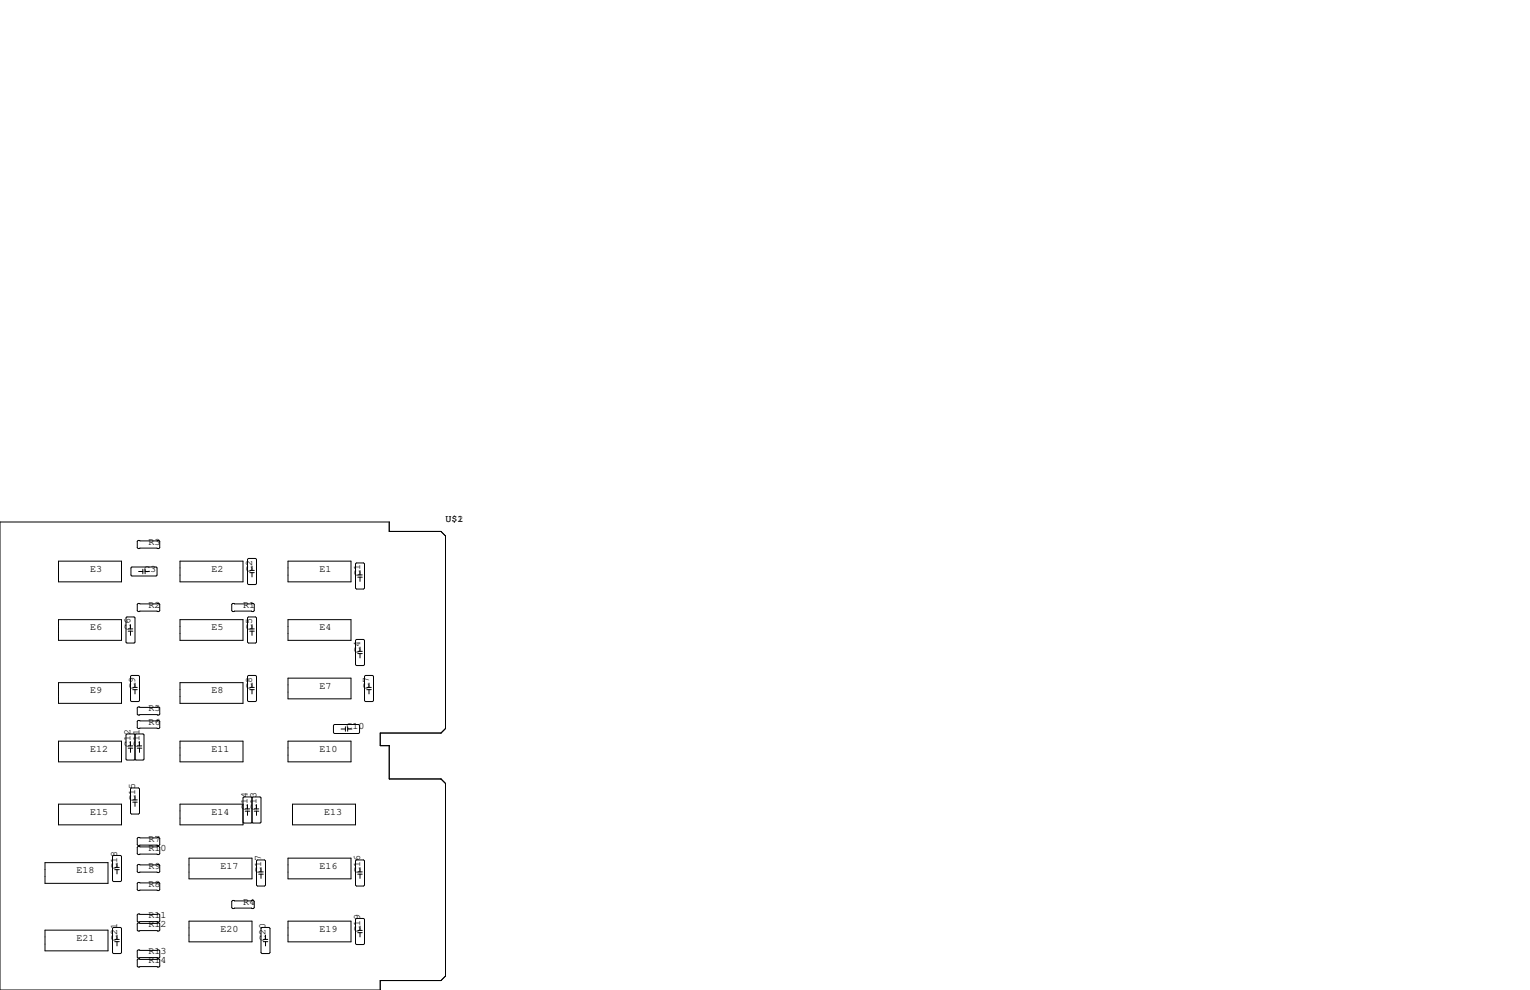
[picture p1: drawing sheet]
<svg xmlns="http://www.w3.org/2000/svg" width="432mm" height="279mm" viewBox="0 0 432 279" stroke-linecap="round" stroke-linejoin="round" font-family="sans-serif">
<g fill="none" stroke="#000" stroke-width=".28">
<path d="M0 147.3h109.9v2.7h14.6l1.2 1.3v54.3l-1.2 1.3h-17.2v3.5h2.6v9.4h14.6l1.2 1.3v54.4l-1.2 1.2h-17.2v2.7h-107.3zM16.5 158.4h17.8v5.8h-17.8zM38.7 152.8l.3-.3h5.8l.3 .3v1.8l-.3 .2h-5.8l-.3-.2zM50.8 158.4h17.8v5.8h-17.8zM69.9 157.9l.2-.3h2l.3 .3v6.8l-.3 .3h-2l-.2-.3zM71.1 159.8v1.2M81.3 158.4h17.8v5.8h-17.8zM100.6 158.9h2l.3 .2v6.9l-.3 .2h-2l-.3-.2v-6.9zM16.5 174.9h17.8v5.8h-17.8zM35.6 174.4l.2-.3h2l.3 .3v6.8l-.3 .3h-2l-.2-.3zM36.2 177.5h1.3M36.2 178.1h1.3"/>
<path d="M36.8 176.3v1.2M36.8 178.1v1.2M37 160.3l.2-.3h6.9l.2 .3v2l-.2 .3h-6.9l-.2-.3zM38.7 170.6l.3-.3h5.8l.3 .3v1.7l-.3 .3h-5.8l-.3-.3zM39.1 161.3h1.2M40.3 160.7v1.2M40.9 160.7v1.2M40.9 161.3h1.3M50.8 174.9h17.8v5.8h-17.8zM65.4 170.6l.3-.3h5.8l.3 .3v1.7l-.3 .3h-5.8l-.3-.3zM70.1 174.1h2l.3 .3v6.8l-.3 .3h-2l-.2-.3v-6.8zM70.5 161h1.3"/>
<path d="M70.5 161.6h1.3M70.5 177.5h1.3M70.5 178.1h1.3M71.1 161.6v1.2M71.1 176.3v1.2M71.1 178.1v1.2M81.3 174.9h17.8v5.8h-17.8zM101 162.3h1.2M101 162.9h1.2M101.6 161v1.3M101.6 162.9v1.2M16.5 192.7h17.8v5.8h-17.8z"/>
<path d="M36.8 190.9l.3-.3h2l.3 .3v6.8l-.3 .3h-2l-.3-.3zM37.5 194h1.2M37.5 194.6h1.2M38.1 192.8v1.2M38.1 194.6v1.2M39 199.5h5.8l.3 .3v1.7l-.3 .3h-5.8l-.3-.3v-1.7zM50.8 192.7h17.8v5.8h-17.8zM70.1 190.6h2l.3 .3v6.8l-.3 .3h-2l-.2-.3v-6.8zM70.5 194h1.3M70.5 194.6h1.3M71.1 192.8v1.2M71.1 194.6v1.2"/>
<path d="M81.3 191.4h17.8v5.8h-17.8zM100.6 180.5h2l.3 .2v6.9l-.3 .2h-2l-.3-.2v-6.9zM101 184.5h1.2M101 183.8h1.2M101.6 182.6v1.2M101.6 184.5v1.2M102.9 190.9l.2-.3h2.1l.2 .3v6.8l-.2 .3h-2.1l-.2-.3zM103.5 194h1.3M103.5 194.6h1.3M104.1 192.8v1.2M104.1 194.6v1.2M16.5 209.2h17.8v5.8h-17.8z"/>
<path d="M36.2 210.5h1.3M36.2 211.2h1.3M36.8 209.3v1.2M36.8 211.2v1.1M38.1 207.4l-.3-.3h-2l-.2 .3v6.8l.2 .3h2l.3-.3M38.1 207.4v6.8M38.1 207.4l.3-.3h2l.2 .3v6.8l-.2 .3h-2l-.3-.3M38.7 203.6l.3-.3h5.8l.3 .3v1.8l-.3 .2h-5.8l-.3-.2zM38.7 210.5h1.3M38.7 211.2h1.3M39.4 209.3v1.2M39.4 211.2v1.1"/>
<path d="M50.8 209.2h17.8v5.8h-17.8zM81.3 209.2h17.8v5.8h-17.8zM94.4 204.5h6.8l.3 .2v2.1l-.3 .2h-6.8l-.3-.2v-2.1zM96.3 205.7h1.2M97.5 205.1v1.3M98.1 205.7h1.2M98.1 205.1v1.3M16.5 226.9h17.8v5.9h-17.8zM37.1 222.4h2l.3 .2v6.9l-.3 .2h-2l-.3-.2v-6.9zM37.5 225.8h1.2M37.5 226.4h1.2M38.1 224.5v1.3"/>
<path d="M38.1 226.4v1.2M39 236.3h5.8l.3 .3v1.8l-.3 .2h-5.8l-.3-.2v-1.8zM39 238.9h5.8l.3 .2v1.8l-.3 .3h-5.8l-.3-.3v-1.8zM68.6 232l.2 .3h2.1l.2-.3M69.2 228.3h1.3M69.2 228.9h1.3M69.9 227.1v1.2M69.9 228.9v1.2M71.1 225.2l-.2-.3h-2.1l-.2 .3v7.6h-17.8v-5.9h17.8M71.1 225.2v6.8M71.1 225.2l.3-.3h2l.3 .3v6.8l-.3 .3h-2l-.3-.3M71.8 228.3h1.2"/>
<path d="M71.8 228.9h1.2M72.4 227.1v1.2M72.4 228.9v1.2M82.6 226.9h17.7v5.9h-17.7zM12.7 243.5h17.8v5.8h-17.8zM32 241.4h2l.3 .3v6.8l-.3 .3h-2l-.2-.3v-6.8zM32.4 244.8h1.3M32.4 245.4h1.3M33 243.6v1.2M33 245.4v1.2M38.7 249.3l.3-.3h5.8l.3 .3v1.8l-.3 .2h-5.8l-.3-.2zM38.7 258.2l.3-.3h5.8l.3 .3v1.8l-.3 .2h-5.8l-.3-.2z"/>
<path d="M39 244h5.8l.3 .2v1.8l-.3 .3h-5.8l-.3-.3v-1.8zM53.3 242.2h17.8v5.8h-17.8zM53.3 260h17.8v5.8h-17.8zM65.4 254.4l.3-.3h5.8l.3 .3v1.8l-.3 .2h-5.8l-.3-.2zM72.6 242.7h2.1l.2 .3v6.8l-.2 .3h-2.1l-.2-.3v-6.8zM73 246.1h1.3M73 246.7h1.3M73.7 244.9v1.2M73.7 246.7v1.2M81.3 242.2h17.8v5.8h-17.8zM81.3 260h17.8v5.8h-17.8zM100.3 259.5l.3-.3h2l.3 .3v6.8l-.3 .3h-2l-.3-.3z"/>
<path d="M100.6 242.7h2l.3 .3v6.8l-.3 .3h-2l-.3-.3v-6.8zM101 246.1h1.2M101 246.7h1.2M101.6 244.9v1.2M101.6 246.7v1.2M12.7 262.5h17.8v5.9h-17.8zM32 261.7h2l.3 .3v6.9l-.3 .2h-2l-.2-.2v-6.9zM32.4 265.8h1.3M32.4 265.1h1.3M33 263.9v1.2M33 265.8v1.2M38.7 260.7l.3-.2h5.8l.3 .2v1.8l-.3 .3h-5.8l-.3-.3z"/>
<path d="M38.7 268.4l.3-.3h5.8l.3 .3v1.7l-.3 .3h-5.8l-.3-.3zM38.7 270.9l.3-.3h5.8l.3 .3v1.8l-.3 .2h-5.8l-.3-.2zM73.7 262l.2-.3h2l.3 .3v6.9l-.3 .2h-2l-.2-.2zM74.3 265.8h1.3M74.3 265.1h1.3M74.9 263.9v1.2M74.9 265.8v1.2M101 262.6h1.2M101 263.2h1.2M101.6 261.4v1.2M101.6 263.2v1.2"/>
</g>
<g font-size="2.8">
<text x="125.7" y="147.3">U$1</text>
<text x="129.1" y="147.3">2</text>
<text x="41.9" y="153.7">R3</text>
<text x="25.4" y="161.3">E3</text>
<text x="40.6" y="161.3">C3</text>
<text x="59.7" y="161.3">E2</text>
<text x="71.1" y="161.3" transform="rotate(-90 71.1 161.3)">C2</text>
<text x="90.2" y="161.3">E1</text>
<text x="101.6" y="162.6" transform="rotate(-90 101.6 162.6)">C1</text>
<text x="41.9" y="171.4">R2</text>
<text x="68.6" y="171.4">R1</text>
<text x="25.4" y="177.8">E6</text>
<text x="36.8" y="177.8" transform="rotate(-90 36.8 177.8)">C6</text>
<text x="59.7" y="177.8">E5</text>
<text x="71.1" y="177.8" transform="rotate(-90 71.1 177.8)">C5</text>
<text x="90.2" y="177.8">E4</text>
<text x="101.6" y="184.1" transform="rotate(-90 101.6 184.1)">C4</text>
<text x="25.4" y="195.6">E9</text>
<text x="38.1" y="194.3" transform="rotate(-90 38.1 194.3)">C9</text>
<text x="59.7" y="195.6">E8</text>
<text x="71.1" y="194.3" transform="rotate(-90 71.1 194.3)">C8</text>
<text x="90.2" y="194.3">E7</text>
<text x="104.1" y="194.3" transform="rotate(-90 104.1 194.3)">C7</text>
<text x="41.9" y="200.7">R5</text>
<text x="41.9" y="204.5">R6</text>
<text x="97.8" y="205.7">C10</text>
<text x="25.4" y="212.1">E12</text>
<text x="36.8" y="210.8" transform="rotate(-90 36.8 210.8)">C12</text>
<text x="39.4" y="210.8" transform="rotate(-90 39.4 210.8)">C11</text>
<text x="59.7" y="212.1">E11</text>
<text x="90.2" y="212.1">E10</text>
<text x="38.1" y="226.1" transform="rotate(-90 38.1 226.1)">C15</text>
<text x="25.4" y="229.9">E15</text>
<text x="59.7" y="229.9">E14</text>
<text x="69.8" y="228.6" transform="rotate(-90 69.8 228.6)">C14</text>
<text x="72.4" y="228.6" transform="rotate(-90 72.4 228.6)">C13</text>
<text x="91.4" y="229.9">E13</text>
<text x="41.9" y="237.5">R7</text>
<text x="33" y="245.1" transform="rotate(-90 33 245.1)">C18</text>
<text x="41.9" y="245.1">R9</text>
<text x="41.9" y="240">R10</text>
<text x="62.2" y="245.1">E17</text>
<text x="90.2" y="245.1">E16</text>
<text x="21.6" y="246.4">E18</text>
<text x="41.9" y="250.2">R8</text>
<text x="73.7" y="246.4" transform="rotate(-90 73.7 246.4)">C17</text>
<text x="101.6" y="246.4" transform="rotate(-90 101.6 246.4)">C16</text>
<text x="68.6" y="255.3">R4</text>
<text x="41.9" y="259.1">R11</text>
<text x="41.9" y="261.6">R12</text>
<text x="62.2" y="262.9">E20</text>
<text x="90.2" y="262.9">E19</text>
<text x="101.6" y="262.9" transform="rotate(-90 101.6 262.9)">C19</text>
<text x="21.6" y="265.4">E21</text>
<text x="33" y="265.4" transform="rotate(-90 33 265.4)">C21</text>
<text x="41.9" y="269.2">R13</text>
<text x="74.9" y="265.4" transform="rotate(-90 74.9 265.4)">C20</text>
<text x="41.9" y="271.8">R14</text>
</g>
</svg>
